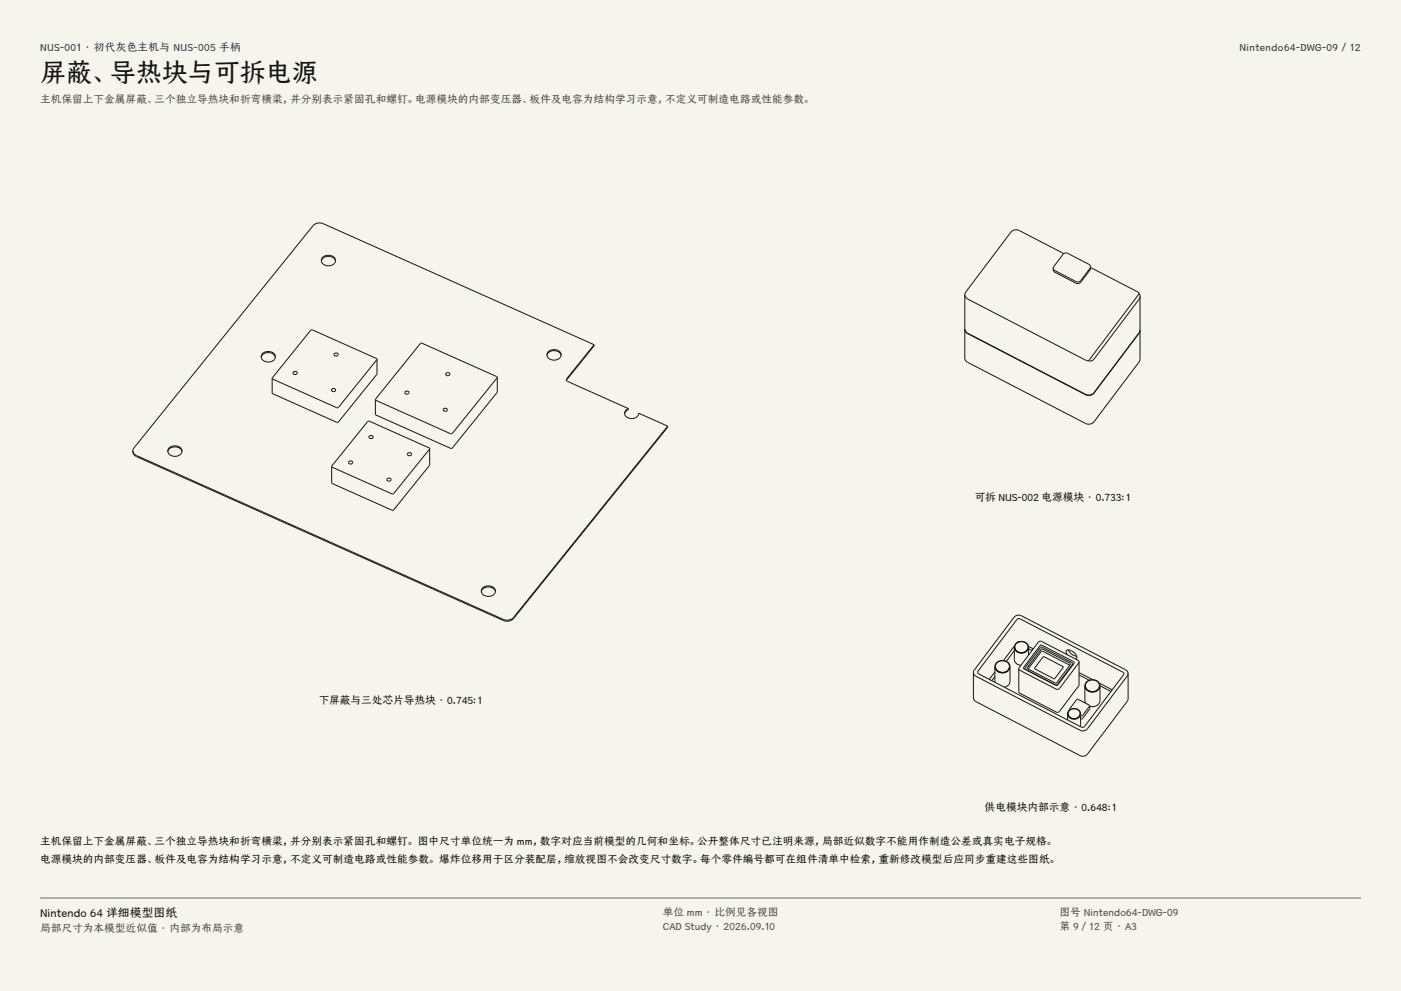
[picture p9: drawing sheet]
<svg xmlns="http://www.w3.org/2000/svg" width="420mm" height="297mm" viewBox="0 0 420 297" stroke-linecap="round" stroke-linejoin="round" font-family="sans-serif">
<g fill="#f5f4ed">
<path d="M0 0h420v297h-420z"/>
<path d="M12 12h396v275h-396z"/>
</g>
<g fill="none" stroke="#141413" stroke-width=".3">
<path d="M96.3 78.2a2.28 2.28 0 0 1 2.2-1.4 2.28 2.28 0 0 1 2.1 1.4M96.9 77a2.61 2.61 0 0 1 3.5 .5l.2 .6a2.2 2.2 0 0 1-2.1 1.6 2.2 2.2 0 0 1-2.2-1.6zM318.9 76l-13.3-6.9-.9-.2-1 .1-.7 .6-13.5 17.9-.3 .8M326.9 79.9l-.5-.7-6.3-3.3a1.16 1.16 0 0 0-1.4 .3l-3 4.2M326.9 79.9l-2.9 4.2a1.16 1.16 0 0 1-1.4 .3l-6.4-3.3-.5-.7M326.9 79.9l-.1 1-2.8 3.7a1.16 1.16 0 0 1-1.4 .3l-6.4-3.3a1.02 1.02 0 0 1-.5-1.2M289.2 98.7v8.6l.5 1.1 35.7 18.5 .9 .2 1-.1 .7-.6 13.6-18.2 .2-9.1M289.2 98.7l.3 .7 .6 .6 35.3 18.3 .9 .2 1-.1 .7-.6 13.5-17.9 .3-.8M289.2 88.3v10.3l.5 1 35.7 18.6 .9 .2 1-.2 .7-.5 13.6-18.2 .2-10.7M289.2 88.3l.3 .8 .6 .5 35.3 18.3 .9 .3M289.2 98.6v.1M326.9 80.2l14 7.2 .6 .6"/>
<path d="M341.5 88l.3 .8M341.5 88l-15.2 20.2M341.8 99v.1M341.8 88.8l-.3 .9-13.5 17.9-.8 .5-.9 .1M78.3 107.1a2.28 2.28 0 0 1 2.1-1.4 2.28 2.28 0 0 1 2.1 1.4M78.8 105.8a2.61 2.61 0 0 1 3.6 .5l.2 .6a2.2 2.2 0 0 1-2.2 1.6 2.2 2.2 0 0 1-2.1-1.6zM88 111.5a.65 .65 0 0 1 .7-.2 .65 .65 0 0 1 .4 .6l-.1 .1a.59 .59 0 0 1-.8 .2 .59 .59 0 0 1-.2-.7zM99.5 116.6a.65 .65 0 0 1 .7-.1 .65 .65 0 0 1 .4 .5l-.1 .1a.59 .59 0 0 1-.7 .3 .59 .59 0 0 1-.3-.8zM100.3 105.9a.65 .65 0 0 1 .7-.1 .65 .65 0 0 1 .4 .6l-.1 .1a.59 .59 0 0 1-.8 .2 .59 .59 0 0 1-.2-.8zM113 107.7l-19.5-8.9-.3 .2-11.6 14.4M113 107.7l-11.5 14.4-.4 .1-19.5-8.8M113 107.7v4.5l-11.5 14.3-.4 .1-19.3-8.6-.2-.2v-4.4"/>
<path d="M121.5 117.4a.65 .65 0 0 1 .7-.2 .65 .65 0 0 1 .4 .6l-.1 .1a.59 .59 0 0 1-.8 .2 .59 .59 0 0 1-.2-.7zM133.8 111.8a.65 .65 0 0 1 .6-.1 .65 .65 0 0 1 .5 .6l-.1 .1a.59 .59 0 0 1-.8 .2 .59 .59 0 0 1-.2-.8zM149.1 113.1l-22.8-10.3-.3 .2-13.5 16.8M149.1 113.1l-13.5 16.8-.3 .1-22.8-10.2M149.1 113.1l-.1 4.5-13.4 16.7-.3 .1-22.6-10-.2-.3v-4.3M164 106.5a2.28 2.28 0 0 1 2.1-1.4 2.28 2.28 0 0 1 2.1 1.4M164.5 105.3a2.61 2.61 0 0 1 3.6 .4l.1 .7a2.2 2.2 0 0 1-2.1 1.6 2.2 2.2 0 0 1-2.1-1.6zM178.1 103.3l-81.2-36.3-1.1-.2a2.48 2.48 0 0 0-1.9 .8l-53.7 66.6-.4 .9M178.1 103.3l-8.2 10.2-.1 .5 18.6 8.5M178.1 103.3v.3l-8.3 10.4M50.3 135.4a2.28 2.28 0 0 1 2.1-1.5 2.28 2.28 0 0 1 2.1 1.5M50.8 134.1a2.61 2.61 0 0 1 3.6 .5l.2 .6a2.2 2.2 0 0 1-2.2 1.6 2.2 2.2 0 0 1-2.1-1.6z"/>
<path d="M104.6 138.3a.65 .65 0 0 1 .7-.1 .65 .65 0 0 1 .4 .5l-.1 .1a.59 .59 0 0 1-.7 .3 .59 .59 0 0 1-.3-.8zM110.7 130.7a.65 .65 0 0 1 .7-.2 .65 .65 0 0 1 .5 .6l-.1 .1a.59 .59 0 0 1-.8 .3 .59 .59 0 0 1-.3-.8zM122.2 135.8a.65 .65 0 0 1 .7-.1 .65 .65 0 0 1 .5 .6l-.1 .1a.59 .59 0 0 1-.8 .2 .59 .59 0 0 1-.3-.8zM128.8 134.5l-18.3-8.3-.3 .1-10.8 13.5M128.8 134.5l-10.8 13.4-.3 .2-18.3-8.3M128.8 134.5v5l-10.8 13.3-.3 .1-18.1-8-.2-.2v-4.9M133 122.5a.65 .65 0 0 1 .7-.1 .65 .65 0 0 1 .4 .5l-.1 .1a.59 .59 0 0 1-.7 .3 .59 .59 0 0 1-.3-.8zM188.4 122.5a1.48 1.48 0 0 0-1.2 1.6 1.48 1.48 0 0 0 1.6 1.3 2.05 2.05 0 0 0 2.7-1.5M188.4 122.5v.3l-.7 .4-.5 .8M191.5 123.8v.1M191.5 123.8l8.7 3.9M200.2 127.7l-46.3 57.4a2.71 2.71 0 0 1-3 .5l-110-49.1-.6-.4-.5-1"/>
<path d="M200.2 127.7v.3l-46.3 57.4a2.71 2.71 0 0 1-3 .6l-110-49.2-.9-.7-.2-1M116.1 143.4a.65 .65 0 0 1 .7-.1 .65 .65 0 0 1 .4 .6v.1a.59 .59 0 0 1-.8 .2 .59 .59 0 0 1-.3-.8zM144.3 177.3a2.28 2.28 0 0 1 2.1-1.4 2.28 2.28 0 0 1 2.1 1.4M144.8 176.1a2.61 2.61 0 0 1 3.6 .4l.1 .7a2.2 2.2 0 0 1-2.1 1.6 2.2 2.2 0 0 1-2.1-1.6zM298.2 199.8a2.3 2.3 0 0 0 2.3 1.9 2.3 2.3 0 0 0 2.3-1.9M298.2 199.8a2.31 2.31 0 0 1 2.3-1.9 2.31 2.31 0 0 1 2.3 1.9M298.2 199.8l.1 4.7M298.4 199.8a2.14 2.14 0 0 0 2.1 1.8 2.14 2.14 0 0 0 2.1-1.8M298.4 199.8a2.14 2.14 0 0 1 2.1-1.8 2.14 2.14 0 0 1 2.1 1.8M298.4 199.8h.1M302.6 199.8h.1M302.8 199.8v4.4a1.94 1.94 0 0 1-1.7 1.8"/>
<path d="M304.1 194a2.17 2.17 0 0 0 2.1 1.8 2.17 2.17 0 0 0 2.2-1.8M304.1 194a2.17 2.17 0 0 1 2.1-1.8 2.17 2.17 0 0 1 2.2 1.8M304.1 194v3.6a1.95 1.95 0 0 0 2 1.8M304.1 195l-2.4 3.2M304.1 193.6l-3.3 4.4M304.2 194a2.01 2.01 0 0 0 2 1.6 2.01 2.01 0 0 0 2-1.6M304.2 194a2.01 2.01 0 0 1 2-1.7 2.01 2.01 0 0 1 2 1.7M304.2 194h.1M304.9 185.7l.4-.3 .5 .1 31.1 16.2-.1 .5-11.8 15.7h-.8l-31.1-16.2 .1-.5zM305.4 192.3l-.6 .3M308.2 194h.1M308.3 193.7l1.5 .8"/>
<path d="M308.4 194v2.3M308.4 194.4l1 .6M311.8 193.5l.6-.1 9.6 5v.4l-5.1 6.6h-.4l-9.6-5v-.4zM312.2 194.5h.3l8.5 4.4-4.4 5.9-8.7-4.5zM312.7 196.8l6.1 3-2.7 3.7-6-3.1zM320 196.3l-.3-.4a.69 .69 0 0 1 .1-1.1 2.88 2.88 0 0 1 3.1 2.2l-.5 .5M320.2 194.8l1.1 1.3 1.5 .6M320.7 199.4l-8.3-4.3-4.2 5.4M320.7 199.4h.1M321.6 198.9l-.1-.3-9.2-4.7-.4 .2-4.6 6.2M321.6 198.9l-4.6 6.3-.4 .1-9.2-4.7-.1-.3M321.6 198.9v.4"/>
<path d="M323.5 198.4l-.4-.5-10.8-5.7h-.6l-.4 .2-5.9 8M323.5 198.4l-5.9 7.9-.4 .3-.6-.1-10.8-5.6-.4-.5M323.5 198.4v7l-5.9 7.8-.4 .3-.6-.1-11-5.8-.2-7.2M291.8 201.5v7.6l.5 1 31.5 16.3a1.84 1.84 0 0 0 2.2-.4l12.1-16.1 .1-8M291.8 201.5l.2 .7 .6 .5 31.2 16.1a1.84 1.84 0 0 0 2.2-.4l11.9-15.8 .3-.7M291.8 201.5l.3-.7 11.9-15.8a1.81 1.81 0 0 1 2.2-.4l31.2 16.1 .6 .5 .2 .7M298.2 201.4l-1.6 2.2M298.2 202.8l-.9 1.2M307.3 200.3v.3M320.1 213.9a1.98 1.98 0 0 0 1.9 1.7 1.98 1.98 0 0 0 1.9-1.7M320.1 213.9a1.98 1.98 0 0 1 1.9-1.6 1.98 1.98 0 0 1 1.9 1.6M320.1 213.9v1.9"/>
<path d="M320.2 213.9a1.81 1.81 0 0 0 1.8 1.5 1.81 1.81 0 0 0 1.8-1.5M320.2 213.9a1.81 1.81 0 0 1 1.8-1.5 1.81 1.81 0 0 1 1.8 1.5M320.2 213.9h.1M320.6 212.6l.1 .1M320.6 212.6v.2M323.5 201.6l4.1 2.1M323.5 202.3l3 1.6M323.8 213.9h.1M323.9 213.9l-.1 3.8M325.2 205.6a2.3 2.3 0 0 0 2.3 1.9 2.3 2.3 0 0 0 2.3-1.9M325.2 205.6a2.31 2.31 0 0 1 2.3-1.9 2.31 2.31 0 0 1 2.3 1.9M325.2 205.6v4.3l.3 .9"/>
<path d="M325.4 205.5a2.14 2.14 0 0 1 2.1-1.7 2.14 2.14 0 0 1 2.1 1.7M325.4 205.5a2.2 2.2 0 0 0 1.6 1.7 2.2 2.2 0 0 0 2.3-.7M325.4 205.6a2.2 2.2 0 0 0 1.6 1.7 2.2 2.2 0 0 0 2.3-.8M325.4 205.5v.1M326.7 211.5l-3.8-2-2.3 3.1M326.7 211.5l-2.2 3-.6-.1M326.7 211.5v1l-2.2 2.9-.6-.1M329.5 204.7l3.9 2M329.6 205.5v.1M329.6 205.5l-.3 1M329.6 205.6l-.3 .9M329.8 205.5l3.2 1.7"/>
<path d="M329.8 205.6v4.3a2.2 2.2 0 0 1-3.1 1.8"/>
</g>
<path d="M12 269.3h396zM12 269h396v.3h-396z" fill-rule="evenodd" fill="#504e49"/>
<text font-size="7.8" fill="#141413" x="12" y="24.7">屏蔽、导热块与可拆电源</text>
<text font-size="3.5" fill="#141413" x="12" y="274.9">Nintendo 64 详细模型图纸</text>
<g font-size="3.2" fill="#1b365d">
<text x="12" y="15.3">NUS-001 · 初代灰色主机与 NUS-005 手柄</text>
<text x="371.6" y="15.3">Nintendo64-DWG-09 / 12</text>
</g>
<g font-size="3.2" fill="#504e49">
<text x="12" y="30.9">主机保留上下金属屏蔽、三个独立导热块和折弯横梁，并分别表示紧固孔和螺钉。电源模块的内部变压器、板件及电容为结构学习示意，不定义可制造电路或性能参数。</text>
<text x="198.7" y="274.5">单位 mm · 比例见各视图</text>
<text x="317.6" y="274.5">图号 Nintendo64-DWG-09</text>
<text x="12" y="279.3">局部尺寸为本模型近似值 · 内部为布局示意</text>
<text x="198.7" y="278.8">CAD Study · 2026.09.10</text>
<text x="317.6" y="278.8">第 9 / 12 页 · A3</text>
</g>
<g font-size="3.2" fill="#141413">
<text x="292.1" y="150">可拆 NUS-002 电源模块 · 0.733:1</text>
<text x="95.5" y="211">下屏蔽与三处芯片导热块 · 0.745:1</text>
<text x="295.3" y="243">供电模块内部示意 · 0.648:1</text>
<text x="12" y="253.3">主机保留上下金属屏蔽、三个独立导热块和折弯横梁，并分别表示紧固孔和螺钉。 图中尺寸单位统一为 mm，数字对应当前模型的几何和坐标。公开整体尺寸已注明来源，局部近似数字不能用作制造公差或真实电子规格。</text>
<text x="12" y="258.6">电源模块的内部变压器、板件及电容为结构学习示意，不定义可制造电路或性能参数。 爆炸位移用于区分装配层，缩放视图不会改变尺寸数字。每个零件编号都可在组件清单中检索，重新修改模型后应同步重建这些图纸。</text>
</g>
</svg>
